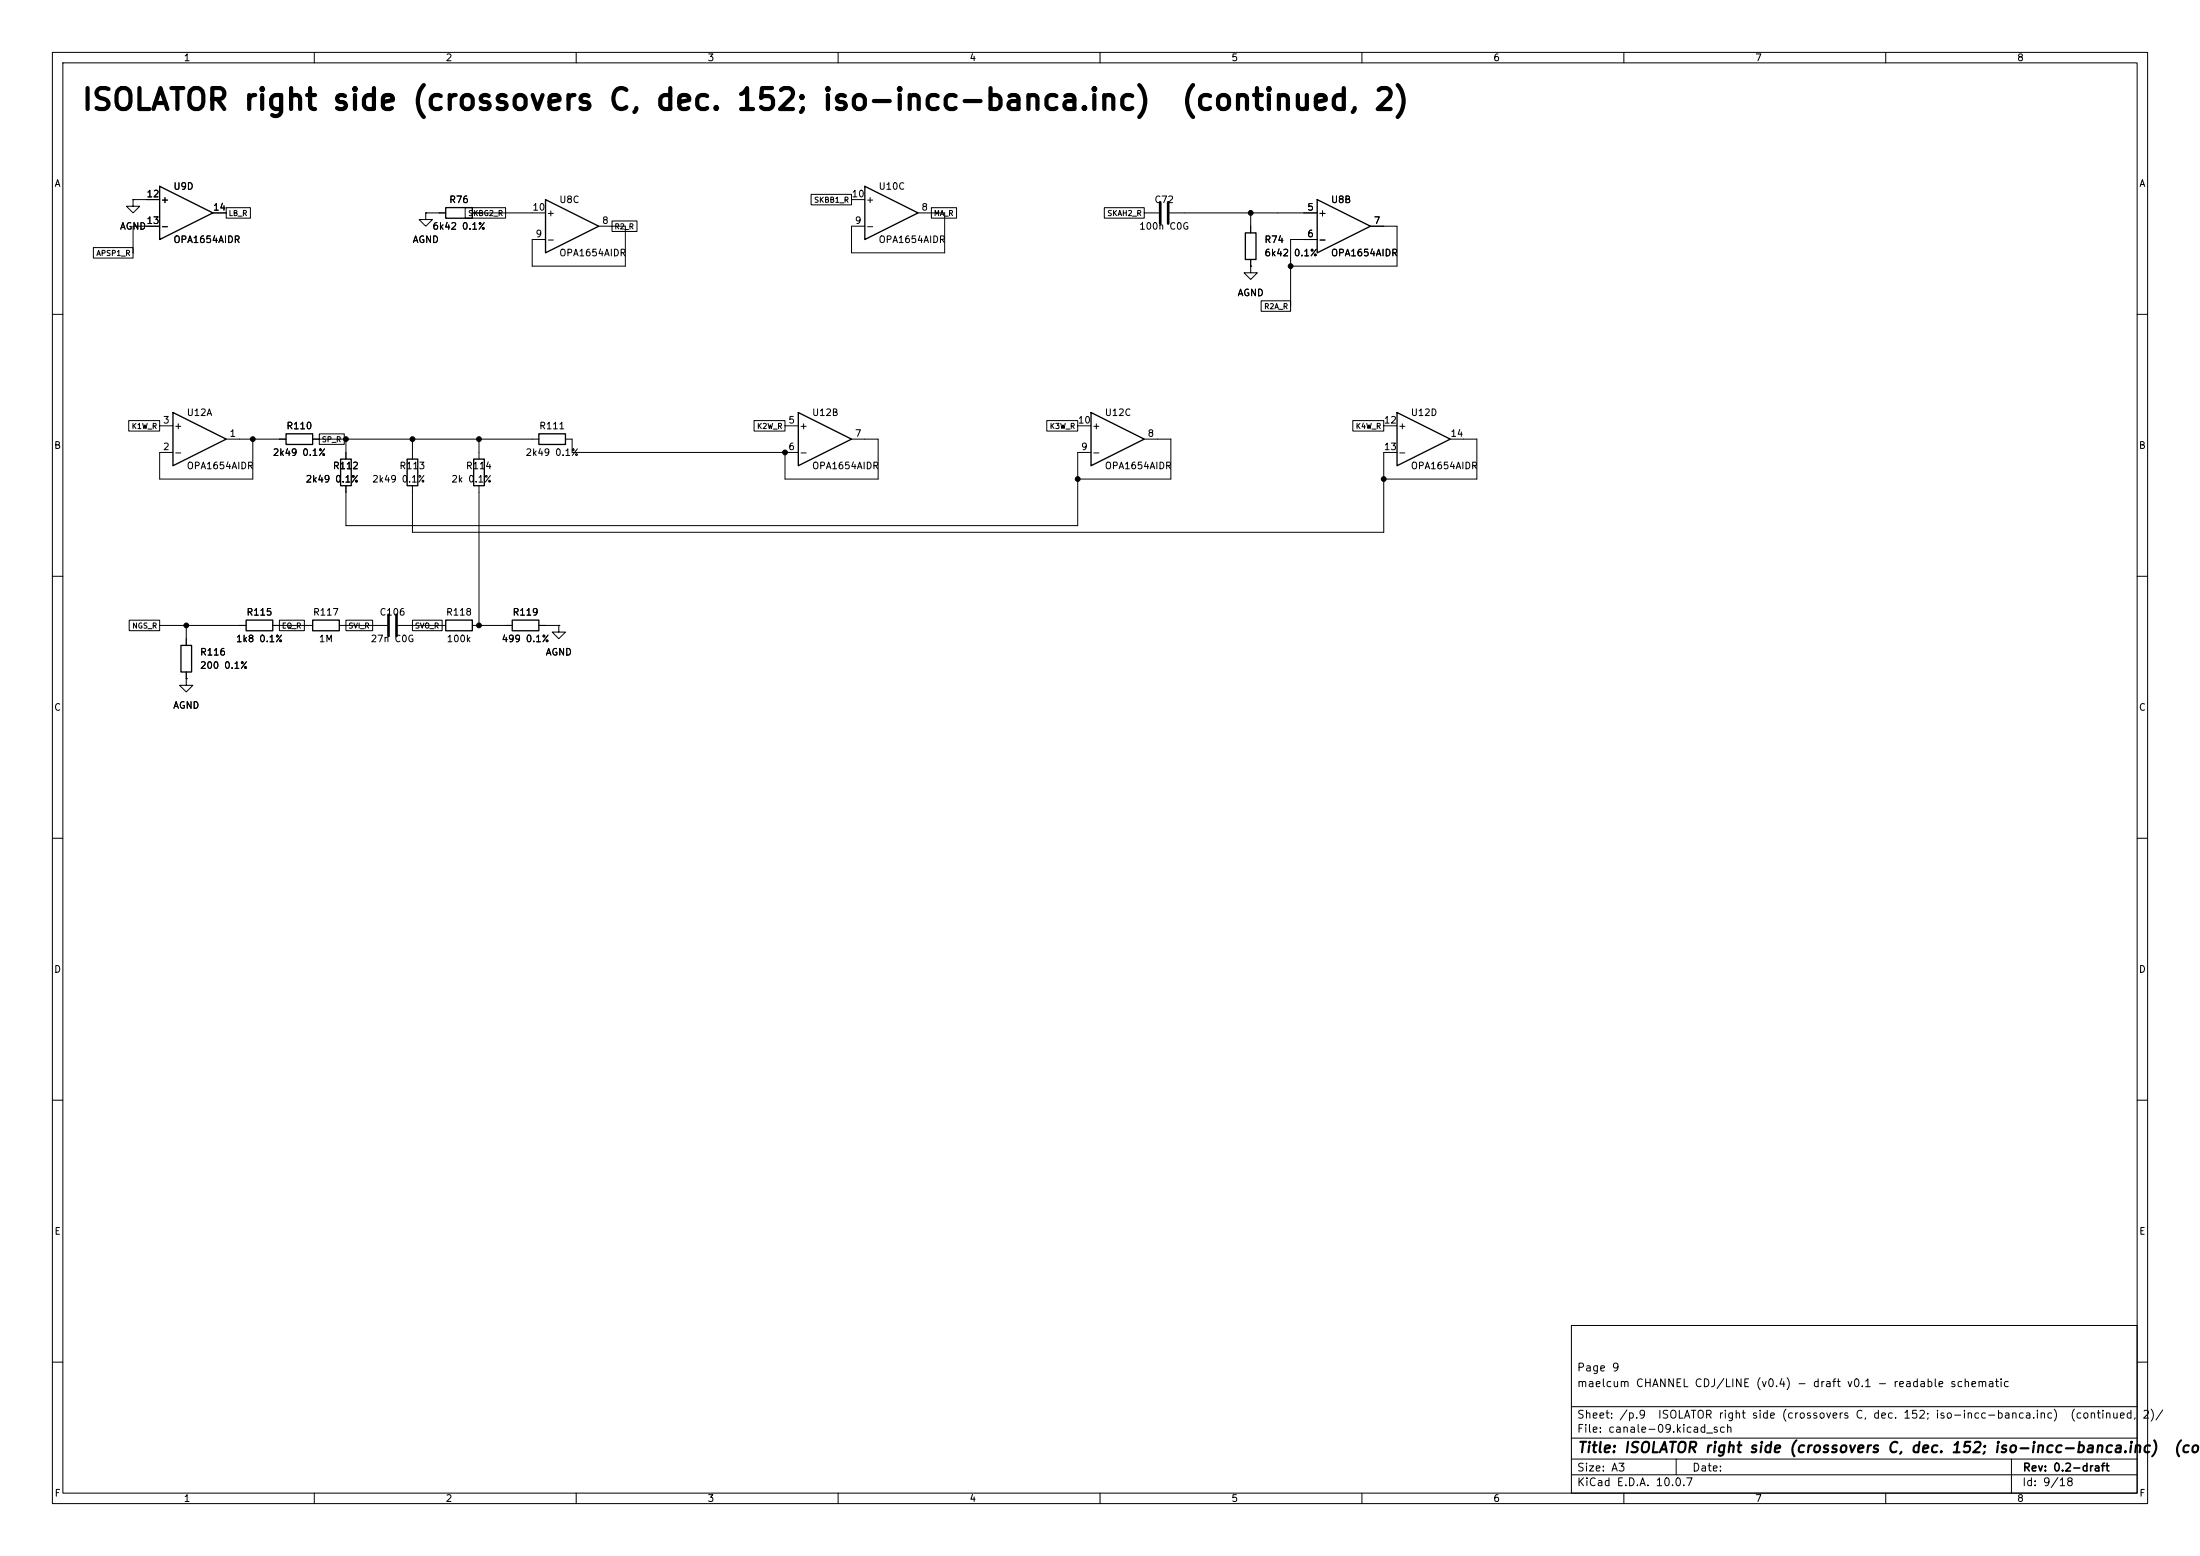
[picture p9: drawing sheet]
(kicad_sch
 (version 20260101)
 (generator "eeschema")
 (generator_version "10.0")
 (paper "A3")
 (title_block
  (title "ISOLATOR right side (crossovers C, dec. 152; iso-incc-banca.inc)  (continued, 2)")
  (rev "0.2-draft")
  (comment 1 "maelcum CHANNEL CDJ/LINE (v0.4) - draft v0.1 - readable schematic")
  (comment 2 "Page 9"))
 (lib_symbols
  (symbol
   "Amplifier_Operational:TL074"
   (pin_names
    (offset 0.127)) (exclude_from_sim no) (in_bom yes) (on_board yes)
   (in_pos_files yes)
   (duplicate_pin_numbers_are_jumpers no)
   (property
    "Reference"
    "U" (at 0 5.08 0) (show_name no) (do_not_autoplace no) (effects (font (size 1.27 1.27)) (justify left)))
   (property
    "Value"
    "TL074" (at 0 -5.08 0) (show_name no) (do_not_autoplace no) (effects (font (size 1.27 1.27)) (justify left)))
   (property
    "Footprint"
    "" (at -1.27 2.54 0) (show_name no) (do_not_autoplace no) (hide yes) (effects (font (size 1.27 1.27))))
   (property
    "Datasheet"
    "http://www.ti.com/lit/ds/symlink/tl071.pdf" (at 1.27 5.08 0) (show_name no) (do_not_autoplace no) (hide yes) (effects (font (size 1.27 1.27))))
   (property
    "Description"
    "Quad Low-Noise JFET-Input Operational Amplifiers, DIP-14/SOIC-14" (at 0 0 0) (show_name no) (do_not_autoplace no) (hide yes) (effects (font (size 1.27 1.27))))
   (property
    "ki_locked"
    "" (at 0 0 0) (show_name no) (do_not_autoplace no) (effects (font (size 1.27 1.27))))
   (property
    "ki_keywords"
    "quad opamp" (at 0 0 0) (show_name no) (do_not_autoplace no) (hide yes) (effects (font (size 1.27 1.27))))
   (property
    "ki_fp_filters"
    "SOIC*3.9x8.7mm*P1.27mm* DIP*W7.62mm* TSSOP*4.4x5mm*P0.65mm* SSOP*5.3x6.2mm*P0.65mm* MSOP*3x3mm*P0.5mm*" (at 0 0 0) (show_name no) (do_not_autoplace no) (hide yes) (effects (font (size 1.27 1.27))))
   (symbol
    "TL074_1_1"
    (polyline (pts (xy -5.08 5.08) (xy 5.08 0) (xy -5.08 -5.08) (xy -5.08 5.08)) (stroke (width 0.254) (type default)) (fill (type background)))
    (pin
    output
    line (at 7.62 0 180) (length 2.54) (name
    "" (effects (font (size 1.27 1.27)))) (number
    "1" (effects (font (size 1.27 1.27)))))
    (pin
    input
    line (at -7.62 -2.54 0) (length 2.54) (name
    "-" (effects (font (size 1.27 1.27)))) (number
    "2" (effects (font (size 1.27 1.27)))))
    (pin
    input
    line (at -7.62 2.54 0) (length 2.54) (name
    "+" (effects (font (size 1.27 1.27)))) (number
    "3" (effects (font (size 1.27 1.27))))))
   (symbol
    "TL074_2_1"
    (polyline (pts (xy -5.08 5.08) (xy 5.08 0) (xy -5.08 -5.08) (xy -5.08 5.08)) (stroke (width 0.254) (type default)) (fill (type background)))
    (pin
    input
    line (at -7.62 2.54 0) (length 2.54) (name
    "+" (effects (font (size 1.27 1.27)))) (number
    "5" (effects (font (size 1.27 1.27)))))
    (pin
    input
    line (at -7.62 -2.54 0) (length 2.54) (name
    "-" (effects (font (size 1.27 1.27)))) (number
    "6" (effects (font (size 1.27 1.27)))))
    (pin
    output
    line (at 7.62 0 180) (length 2.54) (name
    "" (effects (font (size 1.27 1.27)))) (number
    "7" (effects (font (size 1.27 1.27))))))
   (symbol
    "TL074_3_1"
    (polyline (pts (xy -5.08 5.08) (xy 5.08 0) (xy -5.08 -5.08) (xy -5.08 5.08)) (stroke (width 0.254) (type default)) (fill (type background)))
    (pin
    output
    line (at 7.62 0 180) (length 2.54) (name
    "" (effects (font (size 1.27 1.27)))) (number
    "8" (effects (font (size 1.27 1.27)))))
    (pin
    input
    line (at -7.62 -2.54 0) (length 2.54) (name
    "-" (effects (font (size 1.27 1.27)))) (number
    "9" (effects (font (size 1.27 1.27)))))
    (pin
    input
    line (at -7.62 2.54 0) (length 2.54) (name
    "+" (effects (font (size 1.27 1.27)))) (number
    "10" (effects (font (size 1.27 1.27))))))
   (symbol
    "TL074_4_1"
    (polyline (pts (xy -5.08 5.08) (xy 5.08 0) (xy -5.08 -5.08) (xy -5.08 5.08)) (stroke (width 0.254) (type default)) (fill (type background)))
    (pin
    input
    line (at -7.62 2.54 0) (length 2.54) (name
    "+" (effects (font (size 1.27 1.27)))) (number
    "12" (effects (font (size 1.27 1.27)))))
    (pin
    input
    line (at -7.62 -2.54 0) (length 2.54) (name
    "-" (effects (font (size 1.27 1.27)))) (number
    "13" (effects (font (size 1.27 1.27)))))
    (pin
    output
    line (at 7.62 0 180) (length 2.54) (name
    "" (effects (font (size 1.27 1.27)))) (number
    "14" (effects (font (size 1.27 1.27))))))
   (symbol
    "TL074_5_1"
    (pin
    power_in
    line (at -2.54 7.62 270) (length 3.81) (name
    "V+" (effects (font (size 1.27 1.27)))) (number
    "4" (effects (font (size 1.27 1.27)))))
    (pin
    power_in
    line (at -2.54 -7.62 90) (length 3.81) (name
    "V-" (effects (font (size 1.27 1.27)))) (number
    "11" (effects (font (size 1.27 1.27))))))
   (embedded_fonts no))
  (symbol
   "power:GND"
   (power global)
   (pin_numbers (hide yes))
   (pin_names
    (offset 0) (hide yes)) (exclude_from_sim no) (in_bom yes) (on_board yes)
   (in_pos_files yes)
   (duplicate_pin_numbers_are_jumpers no)
   (property
    "Reference"
    "#PWR" (at 0 -6.35 0) (show_name no) (do_not_autoplace no) (hide yes) (effects (font (size 1.27 1.27))))
   (property
    "Value"
    "GND" (at 0 -3.81 0) (show_name no) (do_not_autoplace no) (effects (font (size 1.27 1.27))))
   (property
    "Footprint"
    "" (at 0 0 0) (show_name no) (do_not_autoplace no) (hide yes) (effects (font (size 1.27 1.27))))
   (property
    "Datasheet"
    "" (at 0 0 0) (show_name no) (do_not_autoplace no) (hide yes) (effects (font (size 1.27 1.27))))
   (property
    "Description"
    "Power symbol creates a global label with name \"GND\" , ground" (at 0 0 0) (show_name no) (do_not_autoplace no) (hide yes) (effects (font (size 1.27 1.27))))
   (property
    "ki_keywords"
    "global power" (at 0 0 0) (show_name no) (do_not_autoplace no) (hide yes) (effects (font (size 1.27 1.27))))
   (symbol
    "GND_0_1"
    (polyline (pts (xy 0 0) (xy 0 -1.27) (xy 1.27 -1.27) (xy 0 -2.54) (xy -1.27 -1.27) (xy 0 -1.27)) (stroke (width 0) (type default)) (fill (type none))))
   (symbol
    "GND_1_1"
    (pin
    power_in
    line (at 0 0 270) (length 0) (name
    "" (effects (font (size 1.27 1.27)))) (number
    "1" (effects (font (size 1.27 1.27))))))
   (embedded_fonts no))
  (symbol
   "Device:R"
   (pin_numbers (hide yes))
   (pin_names
    (offset 0)) (exclude_from_sim no) (in_bom yes) (on_board yes)
   (in_pos_files yes)
   (duplicate_pin_numbers_are_jumpers no)
   (property
    "Reference"
    "R" (at 2.032 0 90) (show_name no) (do_not_autoplace no) (effects (font (size 1.27 1.27))))
   (property
    "Value"
    "R" (at 0 0 90) (show_name no) (do_not_autoplace no) (effects (font (size 1.27 1.27))))
   (property
    "Footprint"
    "" (at -1.778 0 90) (show_name no) (do_not_autoplace no) (hide yes) (effects (font (size 1.27 1.27))))
   (property
    "Datasheet"
    "" (at 0 0 0) (show_name no) (do_not_autoplace no) (hide yes) (effects (font (size 1.27 1.27))))
   (property
    "Description"
    "Resistor" (at 0 0 0) (show_name no) (do_not_autoplace no) (hide yes) (effects (font (size 1.27 1.27))))
   (property
    "ki_keywords"
    "R res resistor" (at 0 0 0) (show_name no) (do_not_autoplace no) (hide yes) (effects (font (size 1.27 1.27))))
   (property
    "ki_fp_filters"
    "R_*" (at 0 0 0) (show_name no) (do_not_autoplace no) (hide yes) (effects (font (size 1.27 1.27))))
   (symbol
    "R_0_1"
    (rectangle (start -1.016 -2.54) (end 1.016 2.54) (stroke (width 0.254) (type default)) (fill (type none))))
   (symbol
    "R_1_1"
    (pin
    passive
    line (at 0 3.81 270) (length 1.27) (name
    "" (effects (font (size 1.27 1.27)))) (number
    "1" (effects (font (size 1.27 1.27)))))
    (pin
    passive
    line (at 0 -3.81 90) (length 1.27) (name
    "" (effects (font (size 1.27 1.27)))) (number
    "2" (effects (font (size 1.27 1.27))))))
   (embedded_fonts no))
  (symbol
   "Device:C"
   (pin_numbers (hide yes))
   (pin_names
    (offset 0.254)) (exclude_from_sim no) (in_bom yes) (on_board yes)
   (in_pos_files yes)
   (duplicate_pin_numbers_are_jumpers no)
   (property
    "Reference"
    "C" (at 0.635 2.54 0) (show_name no) (do_not_autoplace no) (effects (font (size 1.27 1.27)) (justify left)))
   (property
    "Value"
    "C" (at 0.635 -2.54 0) (show_name no) (do_not_autoplace no) (effects (font (size 1.27 1.27)) (justify left)))
   (property
    "Footprint"
    "" (at 0.9652 -3.81 0) (show_name no) (do_not_autoplace no) (hide yes) (effects (font (size 1.27 1.27))))
   (property
    "Datasheet"
    "" (at 0 0 0) (show_name no) (do_not_autoplace no) (hide yes) (effects (font (size 1.27 1.27))))
   (property
    "Description"
    "Unpolarized capacitor" (at 0 0 0) (show_name no) (do_not_autoplace no) (hide yes) (effects (font (size 1.27 1.27))))
   (property
    "ki_keywords"
    "cap capacitor" (at 0 0 0) (show_name no) (do_not_autoplace no) (hide yes) (effects (font (size 1.27 1.27))))
   (property
    "ki_fp_filters"
    "C_*" (at 0 0 0) (show_name no) (do_not_autoplace no) (hide yes) (effects (font (size 1.27 1.27))))
   (symbol
    "C_0_1"
    (polyline (pts (xy -2.032 0.762) (xy 2.032 0.762)) (stroke (width 0.508) (type default)) (fill (type none)))
    (polyline (pts (xy -2.032 -0.762) (xy 2.032 -0.762)) (stroke (width 0.508) (type default)) (fill (type none))))
   (symbol
    "C_1_1"
    (pin
    passive
    line (at 0 3.81 270) (length 2.794) (name
    "" (effects (font (size 1.27 1.27)))) (number
    "1" (effects (font (size 1.27 1.27)))))
    (pin
    passive
    line (at 0 -3.81 90) (length 2.794) (name
    "" (effects (font (size 1.27 1.27)))) (number
    "2" (effects (font (size 1.27 1.27))))))
   (embedded_fonts no)))
 (text
  "ISOLATOR right side (crossovers C, dec. 152; iso-incc-banca.inc)  (continued, 2)"
  (exclude_from_sim no)
  (at 15.24 21.59 0)
  (effects (font (size 4 4)
    (bold yes)) (justify left bottom)))
 (symbol
  (lib_id "Amplifier_Operational:TL074")
  (at 35.56 40.64 0)
  (unit 4)
  (body_style 1)
  (exclude_from_sim no)
  (in_bom yes)
  (on_board yes)
  (dnp no)
  (property
   "Reference"
   "U9" (at 33.02 35.56 0) (effects (font (size 1.27 1.27)) (justify left)))
  (property
   "Value"
   "OPA1654AIDR" (at 33.02 45.72 0) (effects (font (size 1.27 1.27)) (justify left)))
  (property
   "Footprint"
   "Package_SO:SOIC-14_3.9x8.7mm_P1.27mm" (at 35.56 40.64 0) (effects (font (size 1.27 1.27)) (justify left) (hide yes)))
  (property
   "Datasheet"
   "" (at 35.56 40.64 0) (effects (font (size 1.27 1.27)) (justify left) (hide yes)))
  (property
   "Nota"
   "isolator lato R, sezioni 5-8" (at 35.56 40.64 0) (effects (font (size 1.27 1.27)) (justify left) (hide yes)))
  (pin
   "12")
  (pin
   "13")
  (pin
   "14")
  (instances (project
    "canale" (path
    "/f0c5571b-16e2-51a9-92b3-0eee43c7234d/4105a580-8eba-5b2d-a4bc-bdd425ac3b2e" (reference "U9") (unit 4)))))
 (wire
  (pts (xy 25.4 38.1) (xy 27.94 38.1))
  (stroke (width 0) (type default)))
 (symbol
  (lib_id "power:GND")
  (at 25.4 38.1 0)
  (unit 1)
  (body_style 1)
  (exclude_from_sim no)
  (in_bom yes)
  (on_board yes)
  (dnp no)
  (property
   "Reference"
   "#PWR001" (at 25.4 38.1 0) (effects (font (size 1.27 1.27)) (justify left) (hide yes)))
  (property
   "Value"
   "AGND" (at 25.4 43.18 0) (effects (font (size 1.27 1.27))))
  (property
   "Footprint"
   "" (at 25.4 38.1 0) (effects (font (size 1.27 1.27)) (justify left) (hide yes)))
  (property
   "Datasheet"
   "" (at 25.4 38.1 0) (effects (font (size 1.27 1.27)) (justify left) (hide yes)))
  (pin
   "1")
  (instances (project
    "canale" (path
    "/f0c5571b-16e2-51a9-92b3-0eee43c7234d/4105a580-8eba-5b2d-a4bc-bdd425ac3b2e" (reference "#PWR001") (unit 1)))))
 (wire
  (pts (xy 27.94 43.18) (xy 25.4 43.18))
  (stroke (width 0) (type default)))
 (wire
  (pts (xy 25.4 43.18) (xy 25.4 48.26))
  (stroke (width 0) (type default)))
 (symbol
  (lib_id "Amplifier_Operational:TL074")
  (at 109.22 43.18 0)
  (unit 3)
  (body_style 1)
  (exclude_from_sim no)
  (in_bom yes)
  (on_board yes)
  (dnp no)
  (property
   "Reference"
   "U8" (at 106.68 38.1 0) (effects (font (size 1.27 1.27)) (justify left)))
  (property
   "Value"
   "OPA1654AIDR" (at 106.68 48.26 0) (effects (font (size 1.27 1.27)) (justify left)))
  (property
   "Footprint"
   "Package_SO:SOIC-14_3.9x8.7mm_P1.27mm" (at 109.22 43.18 0) (effects (font (size 1.27 1.27)) (justify left) (hide yes)))
  (property
   "Datasheet"
   "" (at 109.22 43.18 0) (effects (font (size 1.27 1.27)) (justify left) (hide yes)))
  (property
   "Nota"
   "isolator lato R, sezioni 1-4" (at 109.22 43.18 0) (effects (font (size 1.27 1.27)) (justify left) (hide yes)))
  (pin
   "8")
  (pin
   "9")
  (pin
   "10")
  (instances (project
    "canale" (path
    "/f0c5571b-16e2-51a9-92b3-0eee43c7234d/4105a580-8eba-5b2d-a4bc-bdd425ac3b2e" (reference "U8") (unit 3)))))
 (wire
  (pts (xy 101.6 40.64) (xy 96.52 40.64))
  (stroke (width 0) (type default)))
 (symbol
  (lib_id "Device:R")
  (at 87.63 40.64 270)
  (unit 1)
  (body_style 1)
  (exclude_from_sim no)
  (in_bom yes)
  (on_board yes)
  (dnp no)
  (property
   "Reference"
   "R76" (at 87.63 38.1 90) (effects (font (size 1.27 1.27))))
  (property
   "Value"
   "6k42 0.1%" (at 87.63 43.18 90) (effects (font (size 1.27 1.27))))
  (property
   "Footprint"
   "Resistor_SMD:R_0805_2012Metric" (at 87.63 40.64 0) (effects (font (size 1.27 1.27)) (justify left) (hide yes)))
  (property
   "Datasheet"
   "" (at 87.63 40.64 0) (effects (font (size 1.27 1.27)) (justify left) (hide yes)))
  (pin
   "1")
  (pin
   "2")
  (instances (project
    "canale" (path
    "/f0c5571b-16e2-51a9-92b3-0eee43c7234d/4105a580-8eba-5b2d-a4bc-bdd425ac3b2e" (reference "R76") (unit 1)))))
 (wire
  (pts (xy 96.52 40.64) (xy 91.44 40.64))
  (stroke (width 0) (type default)))
 (wire
  (pts (xy 81.28 40.64) (xy 83.82 40.64))
  (stroke (width 0) (type default)))
 (symbol
  (lib_id "power:GND")
  (at 81.28 40.64 0)
  (unit 1)
  (body_style 1)
  (exclude_from_sim no)
  (in_bom yes)
  (on_board yes)
  (dnp no)
  (property
   "Reference"
   "#PWR002" (at 81.28 40.64 0) (effects (font (size 1.27 1.27)) (justify left) (hide yes)))
  (property
   "Value"
   "AGND" (at 81.28 45.72 0) (effects (font (size 1.27 1.27))))
  (property
   "Footprint"
   "" (at 81.28 40.64 0) (effects (font (size 1.27 1.27)) (justify left) (hide yes)))
  (property
   "Datasheet"
   "" (at 81.28 40.64 0) (effects (font (size 1.27 1.27)) (justify left) (hide yes)))
  (pin
   "1")
  (instances (project
    "canale" (path
    "/f0c5571b-16e2-51a9-92b3-0eee43c7234d/4105a580-8eba-5b2d-a4bc-bdd425ac3b2e" (reference "#PWR002") (unit 1)))))
 (symbol
  (lib_id "Amplifier_Operational:TL074")
  (at 170.18 40.64 0)
  (unit 3)
  (body_style 1)
  (exclude_from_sim no)
  (in_bom yes)
  (on_board yes)
  (dnp no)
  (property
   "Reference"
   "U10" (at 167.64 35.56 0) (effects (font (size 1.27 1.27)) (justify left)))
  (property
   "Value"
   "OPA1654AIDR" (at 167.64 45.72 0) (effects (font (size 1.27 1.27)) (justify left)))
  (property
   "Footprint"
   "Package_SO:SOIC-14_3.9x8.7mm_P1.27mm" (at 170.18 40.64 0) (effects (font (size 1.27 1.27)) (justify left) (hide yes)))
  (property
   "Datasheet"
   "" (at 170.18 40.64 0) (effects (font (size 1.27 1.27)) (justify left) (hide yes)))
  (property
   "Nota"
   "isolator lato R, sezioni 9-12" (at 170.18 40.64 0) (effects (font (size 1.27 1.27)) (justify left) (hide yes)))
  (pin
   "8")
  (pin
   "9")
  (pin
   "10")
  (instances (project
    "canale" (path
    "/f0c5571b-16e2-51a9-92b3-0eee43c7234d/4105a580-8eba-5b2d-a4bc-bdd425ac3b2e" (reference "U10") (unit 3)))))
 (symbol
  (lib_id "Amplifier_Operational:TL074")
  (at 256.54 43.18 0)
  (unit 2)
  (body_style 1)
  (exclude_from_sim no)
  (in_bom yes)
  (on_board yes)
  (dnp no)
  (property
   "Reference"
   "U8" (at 254 38.1 0) (effects (font (size 1.27 1.27)) (justify left)))
  (property
   "Value"
   "OPA1654AIDR" (at 254 48.26 0) (effects (font (size 1.27 1.27)) (justify left)))
  (property
   "Footprint"
   "Package_SO:SOIC-14_3.9x8.7mm_P1.27mm" (at 256.54 43.18 0) (effects (font (size 1.27 1.27)) (justify left) (hide yes)))
  (property
   "Datasheet"
   "" (at 256.54 43.18 0) (effects (font (size 1.27 1.27)) (justify left) (hide yes)))
  (property
   "Nota"
   "isolator lato R, sezioni 1-4" (at 256.54 43.18 0) (effects (font (size 1.27 1.27)) (justify left) (hide yes)))
  (pin
   "5")
  (pin
   "6")
  (pin
   "7")
  (instances (project
    "canale" (path
    "/f0c5571b-16e2-51a9-92b3-0eee43c7234d/4105a580-8eba-5b2d-a4bc-bdd425ac3b2e" (reference "U8") (unit 2)))))
 (wire
  (pts (xy 248.92 40.64) (xy 243.84 40.64))
  (stroke (width 0) (type default)))
 (symbol
  (lib_id "Device:R")
  (at 238.76 46.99 0)
  (unit 1)
  (body_style 1)
  (exclude_from_sim no)
  (in_bom yes)
  (on_board yes)
  (dnp no)
  (property
   "Reference"
   "R74" (at 241.3 45.72 0) (effects (font (size 1.27 1.27)) (justify left)))
  (property
   "Value"
   "6k42 0.1%" (at 241.3 48.26 0) (effects (font (size 1.27 1.27)) (justify left)))
  (property
   "Footprint"
   "Resistor_SMD:R_0805_2012Metric" (at 238.76 46.99 0) (effects (font (size 1.27 1.27)) (justify left) (hide yes)))
  (property
   "Datasheet"
   "" (at 238.76 46.99 0) (effects (font (size 1.27 1.27)) (justify left) (hide yes)))
  (pin
   "1")
  (pin
   "2")
  (instances (project
    "canale" (path
    "/f0c5571b-16e2-51a9-92b3-0eee43c7234d/4105a580-8eba-5b2d-a4bc-bdd425ac3b2e" (reference "R74") (unit 1)))))
 (symbol
  (lib_id "Device:C")
  (at 222.25 40.64 90)
  (unit 1)
  (body_style 1)
  (exclude_from_sim no)
  (in_bom yes)
  (on_board yes)
  (dnp no)
  (property
   "Reference"
   "C72" (at 222.25 38.1 90) (effects (font (size 1.27 1.27))))
  (property
   "Value"
   "100n C0G" (at 222.25 43.18 90) (effects (font (size 1.27 1.27))))
  (property
   "Footprint"
   "Capacitor_SMD:C_1210_3225Metric" (at 222.25 40.64 0) (effects (font (size 1.27 1.27)) (justify left) (hide yes)))
  (property
   "Datasheet"
   "" (at 222.25 40.64 0) (effects (font (size 1.27 1.27)) (justify left) (hide yes)))
  (pin
   "1")
  (pin
   "2")
  (instances (project
    "canale" (path
    "/f0c5571b-16e2-51a9-92b3-0eee43c7234d/4105a580-8eba-5b2d-a4bc-bdd425ac3b2e" (reference "C72") (unit 1)))))
 (wire
  (pts (xy 243.84 40.64) (xy 238.76 40.64))
  (stroke (width 0) (type default)))
 (wire
  (pts (xy 238.76 40.64) (xy 238.76 43.18))
  (stroke (width 0) (type default)))
 (wire
  (pts (xy 238.76 40.64) (xy 226.06 40.64))
  (stroke (width 0) (type default)))
 (junction
  (at 238.76 40.64)
  (diameter 0)
  (color 0 0 0 0))
 (symbol
  (lib_id "power:GND")
  (at 238.76 50.8 0)
  (unit 1)
  (body_style 1)
  (exclude_from_sim no)
  (in_bom yes)
  (on_board yes)
  (dnp no)
  (property
   "Reference"
   "#PWR003" (at 238.76 50.8 0) (effects (font (size 1.27 1.27)) (justify left) (hide yes)))
  (property
   "Value"
   "AGND" (at 238.76 55.88 0) (effects (font (size 1.27 1.27))))
  (property
   "Footprint"
   "" (at 238.76 50.8 0) (effects (font (size 1.27 1.27)) (justify left) (hide yes)))
  (property
   "Datasheet"
   "" (at 238.76 50.8 0) (effects (font (size 1.27 1.27)) (justify left) (hide yes)))
  (pin
   "1")
  (instances (project
    "canale" (path
    "/f0c5571b-16e2-51a9-92b3-0eee43c7234d/4105a580-8eba-5b2d-a4bc-bdd425ac3b2e" (reference "#PWR003") (unit 1)))))
 (wire
  (pts (xy 248.92 45.72) (xy 246.38 45.72))
  (stroke (width 0) (type default)))
 (wire
  (pts (xy 246.38 45.72) (xy 246.38 58.42))
  (stroke (width 0) (type default)))
 (symbol
  (lib_id "Amplifier_Operational:TL074")
  (at 38.1 83.82 0)
  (unit 1)
  (body_style 1)
  (exclude_from_sim no)
  (in_bom yes)
  (on_board yes)
  (dnp no)
  (property
   "Reference"
   "U12" (at 35.56 78.74 0) (effects (font (size 1.27 1.27)) (justify left)))
  (property
   "Value"
   "OPA1654AIDR" (at 35.56 88.9 0) (effects (font (size 1.27 1.27)) (justify left)))
  (property
   "Footprint"
   "Package_SO:SOIC-14_3.9x8.7mm_P1.27mm" (at 38.1 83.82 0) (effects (font (size 1.27 1.27)) (justify left) (hide yes)))
  (property
   "Datasheet"
   "" (at 38.1 83.82 0) (effects (font (size 1.27 1.27)) (justify left) (hide yes)))
  (property
   "Nota"
   "isolator lato R, sezioni 17-20" (at 38.1 83.82 0) (effects (font (size 1.27 1.27)) (justify left) (hide yes)))
  (pin
   "1")
  (pin
   "2")
  (pin
   "3")
  (instances (project
    "canale" (path
    "/f0c5571b-16e2-51a9-92b3-0eee43c7234d/4105a580-8eba-5b2d-a4bc-bdd425ac3b2e" (reference "U12") (unit 1)))))
 (wire
  (pts (xy 45.72 83.82) (xy 48.26 83.82))
  (stroke (width 0) (type default)))
 (symbol
  (lib_id "Device:R")
  (at 57.15 83.82 90)
  (unit 1)
  (body_style 1)
  (exclude_from_sim no)
  (in_bom yes)
  (on_board yes)
  (dnp no)
  (property
   "Reference"
   "R110" (at 57.15 81.28 90) (effects (font (size 1.27 1.27))))
  (property
   "Value"
   "2k49 0.1%" (at 57.15 86.36 90) (effects (font (size 1.27 1.27))))
  (property
   "Footprint"
   "Resistor_SMD:R_0805_2012Metric" (at 57.15 83.82 0) (effects (font (size 1.27 1.27)) (justify left) (hide yes)))
  (property
   "Datasheet"
   "" (at 57.15 83.82 0) (effects (font (size 1.27 1.27)) (justify left) (hide yes)))
  (pin
   "1")
  (pin
   "2")
  (instances (project
    "canale" (path
    "/f0c5571b-16e2-51a9-92b3-0eee43c7234d/4105a580-8eba-5b2d-a4bc-bdd425ac3b2e" (reference "R110") (unit 1)))))
 (symbol
  (lib_id "Device:R")
  (at 66.04 90.17 180)
  (unit 1)
  (body_style 1)
  (exclude_from_sim no)
  (in_bom yes)
  (on_board yes)
  (dnp no)
  (property
   "Reference"
   "R112" (at 68.58 88.9 0) (effects (font (size 1.27 1.27)) (justify left)))
  (property
   "Value"
   "2k49 0.1%" (at 68.58 91.44 0) (effects (font (size 1.27 1.27)) (justify left)))
  (property
   "Footprint"
   "Resistor_SMD:R_0805_2012Metric" (at 66.04 90.17 0) (effects (font (size 1.27 1.27)) (justify left) (hide yes)))
  (property
   "Datasheet"
   "" (at 66.04 90.17 0) (effects (font (size 1.27 1.27)) (justify left) (hide yes)))
  (pin
   "1")
  (pin
   "2")
  (instances (project
    "canale" (path
    "/f0c5571b-16e2-51a9-92b3-0eee43c7234d/4105a580-8eba-5b2d-a4bc-bdd425ac3b2e" (reference "R112") (unit 1)))))
 (symbol
  (lib_id "Device:R")
  (at 78.74 90.17 180)
  (unit 1)
  (body_style 1)
  (exclude_from_sim no)
  (in_bom yes)
  (on_board yes)
  (dnp no)
  (property
   "Reference"
   "R113" (at 81.28 88.9 0) (effects (font (size 1.27 1.27)) (justify left)))
  (property
   "Value"
   "2k49 0.1%" (at 81.28 91.44 0) (effects (font (size 1.27 1.27)) (justify left)))
  (property
   "Footprint"
   "Resistor_SMD:R_0805_2012Metric" (at 78.74 90.17 0) (effects (font (size 1.27 1.27)) (justify left) (hide yes)))
  (property
   "Datasheet"
   "" (at 78.74 90.17 0) (effects (font (size 1.27 1.27)) (justify left) (hide yes)))
  (pin
   "1")
  (pin
   "2")
  (instances (project
    "canale" (path
    "/f0c5571b-16e2-51a9-92b3-0eee43c7234d/4105a580-8eba-5b2d-a4bc-bdd425ac3b2e" (reference "R113") (unit 1)))))
 (symbol
  (lib_id "Device:R")
  (at 91.44 90.17 180)
  (unit 1)
  (body_style 1)
  (exclude_from_sim no)
  (in_bom yes)
  (on_board yes)
  (dnp no)
  (property
   "Reference"
   "R114" (at 93.98 88.9 0) (effects (font (size 1.27 1.27)) (justify left)))
  (property
   "Value"
   "2k 0.1%" (at 93.98 91.44 0) (effects (font (size 1.27 1.27)) (justify left)))
  (property
   "Footprint"
   "Resistor_SMD:R_0805_2012Metric" (at 91.44 90.17 0) (effects (font (size 1.27 1.27)) (justify left) (hide yes)))
  (property
   "Datasheet"
   "" (at 91.44 90.17 0) (effects (font (size 1.27 1.27)) (justify left) (hide yes)))
  (property
   "Nota"
   "ramo del servo" (at 91.44 90.17 0) (effects (font (size 1.27 1.27)) (justify left) (hide yes)))
  (pin
   "1")
  (pin
   "2")
  (instances (project
    "canale" (path
    "/f0c5571b-16e2-51a9-92b3-0eee43c7234d/4105a580-8eba-5b2d-a4bc-bdd425ac3b2e" (reference "R114") (unit 1)))))
 (symbol
  (lib_id "Device:R")
  (at 105.41 83.82 270)
  (unit 1)
  (body_style 1)
  (exclude_from_sim no)
  (in_bom yes)
  (on_board yes)
  (dnp no)
  (property
   "Reference"
   "R111" (at 105.41 81.28 90) (effects (font (size 1.27 1.27))))
  (property
   "Value"
   "2k49 0.1%" (at 105.41 86.36 90) (effects (font (size 1.27 1.27))))
  (property
   "Footprint"
   "Resistor_SMD:R_0805_2012Metric" (at 105.41 83.82 0) (effects (font (size 1.27 1.27)) (justify left) (hide yes)))
  (property
   "Datasheet"
   "" (at 105.41 83.82 0) (effects (font (size 1.27 1.27)) (justify left) (hide yes)))
  (pin
   "1")
  (pin
   "2")
  (instances (project
    "canale" (path
    "/f0c5571b-16e2-51a9-92b3-0eee43c7234d/4105a580-8eba-5b2d-a4bc-bdd425ac3b2e" (reference "R111") (unit 1)))))
 (wire
  (pts (xy 48.26 83.82) (xy 53.34 83.82))
  (stroke (width 0) (type default)))
 (wire
  (pts (xy 60.96 83.82) (xy 66.04 83.82))
  (stroke (width 0) (type default)))
 (wire
  (pts (xy 66.04 83.82) (xy 66.04 86.36))
  (stroke (width 0) (type default)))
 (wire
  (pts (xy 66.04 83.82) (xy 78.74 83.82))
  (stroke (width 0) (type default)))
 (wire
  (pts (xy 78.74 83.82) (xy 78.74 86.36))
  (stroke (width 0) (type default)))
 (wire
  (pts (xy 78.74 83.82) (xy 91.44 83.82))
  (stroke (width 0) (type default)))
 (wire
  (pts (xy 91.44 83.82) (xy 91.44 86.36))
  (stroke (width 0) (type default)))
 (wire
  (pts (xy 91.44 83.82) (xy 101.6 83.82))
  (stroke (width 0) (type default)))
 (junction
  (at 66.04 83.82)
  (diameter 0)
  (color 0 0 0 0))
 (junction
  (at 78.74 83.82)
  (diameter 0)
  (color 0 0 0 0))
 (junction
  (at 91.44 83.82)
  (diameter 0)
  (color 0 0 0 0))
 (symbol
  (lib_id "Amplifier_Operational:TL074")
  (at 157.48 83.82 0)
  (unit 2)
  (body_style 1)
  (exclude_from_sim no)
  (in_bom yes)
  (on_board yes)
  (dnp no)
  (property
   "Reference"
   "U12" (at 154.94 78.74 0) (effects (font (size 1.27 1.27)) (justify left)))
  (property
   "Value"
   "OPA1654AIDR" (at 154.94 88.9 0) (effects (font (size 1.27 1.27)) (justify left)))
  (property
   "Footprint"
   "Package_SO:SOIC-14_3.9x8.7mm_P1.27mm" (at 157.48 83.82 0) (effects (font (size 1.27 1.27)) (justify left) (hide yes)))
  (property
   "Datasheet"
   "" (at 157.48 83.82 0) (effects (font (size 1.27 1.27)) (justify left) (hide yes)))
  (property
   "Nota"
   "isolator lato R, sezioni 17-20" (at 157.48 83.82 0) (effects (font (size 1.27 1.27)) (justify left) (hide yes)))
  (pin
   "5")
  (pin
   "6")
  (pin
   "7")
  (instances (project
    "canale" (path
    "/f0c5571b-16e2-51a9-92b3-0eee43c7234d/4105a580-8eba-5b2d-a4bc-bdd425ac3b2e" (reference "U12") (unit 2)))))
 (symbol
  (lib_id "Amplifier_Operational:TL074")
  (at 213.36 83.82 0)
  (unit 3)
  (body_style 1)
  (exclude_from_sim no)
  (in_bom yes)
  (on_board yes)
  (dnp no)
  (property
   "Reference"
   "U12" (at 210.82 78.74 0) (effects (font (size 1.27 1.27)) (justify left)))
  (property
   "Value"
   "OPA1654AIDR" (at 210.82 88.9 0) (effects (font (size 1.27 1.27)) (justify left)))
  (property
   "Footprint"
   "Package_SO:SOIC-14_3.9x8.7mm_P1.27mm" (at 213.36 83.82 0) (effects (font (size 1.27 1.27)) (justify left) (hide yes)))
  (property
   "Datasheet"
   "" (at 213.36 83.82 0) (effects (font (size 1.27 1.27)) (justify left) (hide yes)))
  (property
   "Nota"
   "isolator lato R, sezioni 17-20" (at 213.36 83.82 0) (effects (font (size 1.27 1.27)) (justify left) (hide yes)))
  (pin
   "8")
  (pin
   "9")
  (pin
   "10")
  (instances (project
    "canale" (path
    "/f0c5571b-16e2-51a9-92b3-0eee43c7234d/4105a580-8eba-5b2d-a4bc-bdd425ac3b2e" (reference "U12") (unit 3)))))
 (symbol
  (lib_id "Amplifier_Operational:TL074")
  (at 271.78 83.82 0)
  (unit 4)
  (body_style 1)
  (exclude_from_sim no)
  (in_bom yes)
  (on_board yes)
  (dnp no)
  (property
   "Reference"
   "U12" (at 269.24 78.74 0) (effects (font (size 1.27 1.27)) (justify left)))
  (property
   "Value"
   "OPA1654AIDR" (at 269.24 88.9 0) (effects (font (size 1.27 1.27)) (justify left)))
  (property
   "Footprint"
   "Package_SO:SOIC-14_3.9x8.7mm_P1.27mm" (at 271.78 83.82 0) (effects (font (size 1.27 1.27)) (justify left) (hide yes)))
  (property
   "Datasheet"
   "" (at 271.78 83.82 0) (effects (font (size 1.27 1.27)) (justify left) (hide yes)))
  (property
   "Nota"
   "isolator lato R, sezioni 17-20" (at 271.78 83.82 0) (effects (font (size 1.27 1.27)) (justify left) (hide yes)))
  (pin
   "12")
  (pin
   "13")
  (pin
   "14")
  (instances (project
    "canale" (path
    "/f0c5571b-16e2-51a9-92b3-0eee43c7234d/4105a580-8eba-5b2d-a4bc-bdd425ac3b2e" (reference "U12") (unit 4)))))
 (symbol
  (lib_id "Device:R")
  (at 35.56 125.73 0)
  (unit 1)
  (body_style 1)
  (exclude_from_sim no)
  (in_bom yes)
  (on_board yes)
  (dnp no)
  (property
   "Reference"
   "R116" (at 38.1 124.46 0) (effects (font (size 1.27 1.27)) (justify left)))
  (property
   "Value"
   "200 0.1%" (at 38.1 127 0) (effects (font (size 1.27 1.27)) (justify left)))
  (property
   "Footprint"
   "Resistor_SMD:R_0805_2012Metric" (at 35.56 125.73 0) (effects (font (size 1.27 1.27)) (justify left) (hide yes)))
  (property
   "Datasheet"
   "" (at 35.56 125.73 0) (effects (font (size 1.27 1.27)) (justify left) (hide yes)))
  (pin
   "1")
  (pin
   "2")
  (instances (project
    "canale" (path
    "/f0c5571b-16e2-51a9-92b3-0eee43c7234d/4105a580-8eba-5b2d-a4bc-bdd425ac3b2e" (reference "R116") (unit 1)))))
 (symbol
  (lib_id "Device:R")
  (at 49.53 119.38 90)
  (unit 1)
  (body_style 1)
  (exclude_from_sim no)
  (in_bom yes)
  (on_board yes)
  (dnp no)
  (property
   "Reference"
   "R115" (at 49.53 116.84 90) (effects (font (size 1.27 1.27))))
  (property
   "Value"
   "1k8 0.1%" (at 49.53 121.92 90) (effects (font (size 1.27 1.27))))
  (property
   "Footprint"
   "Resistor_SMD:R_0805_2012Metric" (at 49.53 119.38 0) (effects (font (size 1.27 1.27)) (justify left) (hide yes)))
  (property
   "Datasheet"
   "" (at 49.53 119.38 0) (effects (font (size 1.27 1.27)) (justify left) (hide yes)))
  (pin
   "1")
  (pin
   "2")
  (instances (project
    "canale" (path
    "/f0c5571b-16e2-51a9-92b3-0eee43c7234d/4105a580-8eba-5b2d-a4bc-bdd425ac3b2e" (reference "R115") (unit 1)))))
 (symbol
  (lib_id "Device:R")
  (at 62.23 119.38 90)
  (unit 1)
  (body_style 1)
  (exclude_from_sim no)
  (in_bom yes)
  (on_board yes)
  (dnp no)
  (property
   "Reference"
   "R117" (at 62.23 116.84 90) (effects (font (size 1.27 1.27))))
  (property
   "Value"
   "1M" (at 62.23 121.92 90) (effects (font (size 1.27 1.27))))
  (property
   "Footprint"
   "Resistor_SMD:R_0805_2012Metric" (at 62.23 119.38 0) (effects (font (size 1.27 1.27)) (justify left) (hide yes)))
  (property
   "Datasheet"
   "" (at 62.23 119.38 0) (effects (font (size 1.27 1.27)) (justify left) (hide yes)))
  (pin
   "1")
  (pin
   "2")
  (instances (project
    "canale" (path
    "/f0c5571b-16e2-51a9-92b3-0eee43c7234d/4105a580-8eba-5b2d-a4bc-bdd425ac3b2e" (reference "R117") (unit 1)))))
 (symbol
  (lib_id "Device:C")
  (at 74.93 119.38 90)
  (unit 1)
  (body_style 1)
  (exclude_from_sim no)
  (in_bom yes)
  (on_board yes)
  (dnp no)
  (property
   "Reference"
   "C106" (at 74.93 116.84 90) (effects (font (size 1.27 1.27))))
  (property
   "Value"
   "27n C0G" (at 74.93 121.92 90) (effects (font (size 1.27 1.27))))
  (property
   "Footprint"
   "Capacitor_SMD:C_1206_3216Metric" (at 74.93 119.38 0) (effects (font (size 1.27 1.27)) (justify left) (hide yes)))
  (property
   "Datasheet"
   "" (at 74.93 119.38 0) (effects (font (size 1.27 1.27)) (justify left) (hide yes)))
  (property
   "Nota"
   "integratore 1M/27n" (at 74.93 119.38 0) (effects (font (size 1.27 1.27)) (justify left) (hide yes)))
  (pin
   "1")
  (pin
   "2")
  (instances (project
    "canale" (path
    "/f0c5571b-16e2-51a9-92b3-0eee43c7234d/4105a580-8eba-5b2d-a4bc-bdd425ac3b2e" (reference "C106") (unit 1)))))
 (symbol
  (lib_id "Device:R")
  (at 87.63 119.38 90)
  (unit 1)
  (body_style 1)
  (exclude_from_sim no)
  (in_bom yes)
  (on_board yes)
  (dnp no)
  (property
   "Reference"
   "R118" (at 87.63 116.84 90) (effects (font (size 1.27 1.27))))
  (property
   "Value"
   "100k" (at 87.63 121.92 90) (effects (font (size 1.27 1.27))))
  (property
   "Footprint"
   "Resistor_SMD:R_0805_2012Metric" (at 87.63 119.38 0) (effects (font (size 1.27 1.27)) (justify left) (hide yes)))
  (property
   "Datasheet"
   "" (at 87.63 119.38 0) (effects (font (size 1.27 1.27)) (justify left) (hide yes)))
  (pin
   "1")
  (pin
   "2")
  (instances (project
    "canale" (path
    "/f0c5571b-16e2-51a9-92b3-0eee43c7234d/4105a580-8eba-5b2d-a4bc-bdd425ac3b2e" (reference "R118") (unit 1)))))
 (symbol
  (lib_id "Device:R")
  (at 100.33 119.38 90)
  (unit 1)
  (body_style 1)
  (exclude_from_sim no)
  (in_bom yes)
  (on_board yes)
  (dnp no)
  (property
   "Reference"
   "R119" (at 100.33 116.84 90) (effects (font (size 1.27 1.27))))
  (property
   "Value"
   "499 0.1%" (at 100.33 121.92 90) (effects (font (size 1.27 1.27))))
  (property
   "Footprint"
   "Resistor_SMD:R_0805_2012Metric" (at 100.33 119.38 0) (effects (font (size 1.27 1.27)) (justify left) (hide yes)))
  (property
   "Datasheet"
   "" (at 100.33 119.38 0) (effects (font (size 1.27 1.27)) (justify left) (hide yes)))
  (property
   "Nota"
   "polo 0,058 Hz, corsa +-129 mV" (at 100.33 119.38 0) (effects (font (size 1.27 1.27)) (justify left) (hide yes)))
  (pin
   "1")
  (pin
   "2")
  (instances (project
    "canale" (path
    "/f0c5571b-16e2-51a9-92b3-0eee43c7234d/4105a580-8eba-5b2d-a4bc-bdd425ac3b2e" (reference "R119") (unit 1)))))
 (wire
  (pts (xy 30.48 119.38) (xy 35.56 119.38))
  (stroke (width 0) (type default)))
 (wire
  (pts (xy 35.56 119.38) (xy 35.56 121.92))
  (stroke (width 0) (type default)))
 (wire
  (pts (xy 35.56 119.38) (xy 45.72 119.38))
  (stroke (width 0) (type default)))
 (wire
  (pts (xy 53.34 119.38) (xy 58.42 119.38))
  (stroke (width 0) (type default)))
 (wire
  (pts (xy 66.04 119.38) (xy 71.12 119.38))
  (stroke (width 0) (type default)))
 (wire
  (pts (xy 78.74 119.38) (xy 83.82 119.38))
  (stroke (width 0) (type default)))
 (wire
  (pts (xy 91.44 119.38) (xy 96.52 119.38))
  (stroke (width 0) (type default)))
 (junction
  (at 35.56 119.38)
  (diameter 0)
  (color 0 0 0 0))
 (symbol
  (lib_id "power:GND")
  (at 35.56 129.54 0)
  (unit 1)
  (body_style 1)
  (exclude_from_sim no)
  (in_bom yes)
  (on_board yes)
  (dnp no)
  (property
   "Reference"
   "#PWR004" (at 35.56 129.54 0) (effects (font (size 1.27 1.27)) (justify left) (hide yes)))
  (property
   "Value"
   "AGND" (at 35.56 134.62 0) (effects (font (size 1.27 1.27))))
  (property
   "Footprint"
   "" (at 35.56 129.54 0) (effects (font (size 1.27 1.27)) (justify left) (hide yes)))
  (property
   "Datasheet"
   "" (at 35.56 129.54 0) (effects (font (size 1.27 1.27)) (justify left) (hide yes)))
  (pin
   "1")
  (instances (project
    "canale" (path
    "/f0c5571b-16e2-51a9-92b3-0eee43c7234d/4105a580-8eba-5b2d-a4bc-bdd425ac3b2e" (reference "#PWR004") (unit 1)))))
 (wire
  (pts (xy 104.14 119.38) (xy 106.68 119.38))
  (stroke (width 0) (type default)))
 (symbol
  (lib_id "power:GND")
  (at 106.68 119.38 0)
  (unit 1)
  (body_style 1)
  (exclude_from_sim no)
  (in_bom yes)
  (on_board yes)
  (dnp no)
  (property
   "Reference"
   "#PWR005" (at 106.68 119.38 0) (effects (font (size 1.27 1.27)) (justify left) (hide yes)))
  (property
   "Value"
   "AGND" (at 106.68 124.46 0) (effects (font (size 1.27 1.27))))
  (property
   "Footprint"
   "" (at 106.68 119.38 0) (effects (font (size 1.27 1.27)) (justify left) (hide yes)))
  (property
   "Datasheet"
   "" (at 106.68 119.38 0) (effects (font (size 1.27 1.27)) (justify left) (hide yes)))
  (pin
   "1")
  (instances (project
    "canale" (path
    "/f0c5571b-16e2-51a9-92b3-0eee43c7234d/4105a580-8eba-5b2d-a4bc-bdd425ac3b2e" (reference "#PWR005") (unit 1)))))
 (wire
  (pts (xy 48.26 83.82) (xy 48.26 91.44))
  (stroke (width 0) (type default)))
 (wire
  (pts (xy 48.26 91.44) (xy 30.48 91.44))
  (stroke (width 0) (type default)))
 (wire
  (pts (xy 30.48 91.44) (xy 30.48 86.36))
  (stroke (width 0) (type default)))
 (wire
  (pts (xy 91.44 119.38) (xy 91.44 93.98))
  (stroke (width 0) (type default)))
 (wire
  (pts (xy 109.22 83.82) (xy 109.22 86.36))
  (stroke (width 0) (type default)))
 (wire
  (pts (xy 109.22 86.36) (xy 149.86 86.36))
  (stroke (width 0) (type default)))
 (wire
  (pts (xy 149.86 86.36) (xy 149.86 91.44))
  (stroke (width 0) (type default)))
 (wire
  (pts (xy 149.86 91.44) (xy 167.64 91.44))
  (stroke (width 0) (type default)))
 (wire
  (pts (xy 167.64 91.44) (xy 167.64 83.82))
  (stroke (width 0) (type default)))
 (wire
  (pts (xy 167.64 83.82) (xy 165.1 83.82))
  (stroke (width 0) (type default)))
 (wire
  (pts (xy 66.04 93.98) (xy 66.04 100.33))
  (stroke (width 0) (type default)))
 (wire
  (pts (xy 66.04 100.33) (xy 205.74 100.33))
  (stroke (width 0) (type default)))
 (wire
  (pts (xy 205.74 100.33) (xy 205.74 86.36))
  (stroke (width 0) (type default)))
 (wire
  (pts (xy 205.74 91.44) (xy 223.52 91.44))
  (stroke (width 0) (type default)))
 (wire
  (pts (xy 223.52 91.44) (xy 223.52 83.82))
  (stroke (width 0) (type default)))
 (wire
  (pts (xy 223.52 83.82) (xy 220.98 83.82))
  (stroke (width 0) (type default)))
 (wire
  (pts (xy 279.4 83.82) (xy 281.94 83.82))
  (stroke (width 0) (type default)))
 (wire
  (pts (xy 281.94 83.82) (xy 281.94 91.44))
  (stroke (width 0) (type default)))
 (wire
  (pts (xy 281.94 91.44) (xy 264.16 91.44))
  (stroke (width 0) (type default)))
 (wire
  (pts (xy 264.16 91.44) (xy 264.16 86.36))
  (stroke (width 0) (type default)))
 (wire
  (pts (xy 264.16 91.44) (xy 264.16 101.6))
  (stroke (width 0) (type default)))
 (wire
  (pts (xy 264.16 101.6) (xy 78.74 101.6))
  (stroke (width 0) (type default)))
 (wire
  (pts (xy 78.74 101.6) (xy 78.74 93.98))
  (stroke (width 0) (type default)))
 (wire
  (pts (xy 177.8 40.64) (xy 180.34 40.64))
  (stroke (width 0) (type default)))
 (wire
  (pts (xy 180.34 40.64) (xy 180.34 48.26))
  (stroke (width 0) (type default)))
 (wire
  (pts (xy 180.34 48.26) (xy 162.56 48.26))
  (stroke (width 0) (type default)))
 (wire
  (pts (xy 162.56 48.26) (xy 162.56 43.18))
  (stroke (width 0) (type default)))
 (wire
  (pts (xy 101.6 45.72) (xy 101.6 50.8))
  (stroke (width 0) (type default)))
 (wire
  (pts (xy 101.6 50.8) (xy 119.38 50.8))
  (stroke (width 0) (type default)))
 (wire
  (pts (xy 119.38 50.8) (xy 119.38 43.18))
  (stroke (width 0) (type default)))
 (wire
  (pts (xy 119.38 43.18) (xy 116.84 43.18))
  (stroke (width 0) (type default)))
 (wire
  (pts (xy 246.38 50.8) (xy 266.7 50.8))
  (stroke (width 0) (type default)))
 (wire
  (pts (xy 266.7 50.8) (xy 266.7 43.18))
  (stroke (width 0) (type default)))
 (wire
  (pts (xy 266.7 43.18) (xy 264.16 43.18))
  (stroke (width 0) (type default)))
 (junction
  (at 246.38 50.8)
  (diameter 0)
  (color 0 0 0 0))
 (junction
  (at 91.44 119.38)
  (diameter 0)
  (color 0 0 0 0))
 (junction
  (at 205.74 91.44)
  (diameter 0)
  (color 0 0 0 0))
 (junction
  (at 264.16 91.44)
  (diameter 0)
  (color 0 0 0 0))
 (junction
  (at 48.26 83.82)
  (diameter 0)
  (color 0 0 0 0))
 (junction
  (at 149.86 86.36)
  (diameter 0)
  (color 0 0 0 0))
 (global_label
  "APSP1_R"
  (shape passive)
  (at 25.4 48.26 180)
  (fields_autoplaced yes)
  (effects (font (size 1 1)) (justify right)))
 (global_label
  "LB_R"
  (shape passive)
  (at 43.18 40.64 0)
  (fields_autoplaced yes)
  (effects (font (size 1 1)) (justify left)))
 (global_label
  "R2_R"
  (shape passive)
  (at 116.84 43.18 0)
  (fields_autoplaced yes)
  (effects (font (size 1 1)) (justify left)))
 (global_label
  "SKBG2_R"
  (shape passive)
  (at 96.52 40.64 180)
  (fields_autoplaced yes)
  (effects (font (size 1 1)) (justify right)))
 (global_label
  "MA_R"
  (shape passive)
  (at 177.8 40.64 0)
  (fields_autoplaced yes)
  (effects (font (size 1 1)) (justify left)))
 (global_label
  "SKBB1_R"
  (shape passive)
  (at 162.56 38.1 180)
  (fields_autoplaced yes)
  (effects (font (size 1 1)) (justify right)))
 (global_label
  "SKAH2_R"
  (shape passive)
  (at 218.44 40.64 180)
  (fields_autoplaced yes)
  (effects (font (size 1 1)) (justify right)))
 (global_label
  "R2A_R"
  (shape passive)
  (at 246.38 58.42 180)
  (fields_autoplaced yes)
  (effects (font (size 1 1)) (justify right)))
 (global_label
  "SP_R"
  (shape passive)
  (at 60.96 83.82 0)
  (fields_autoplaced yes)
  (effects (font (size 1 1)) (justify left)))
 (global_label
  "K1W_R"
  (shape passive)
  (at 30.48 81.28 180)
  (fields_autoplaced yes)
  (effects (font (size 1 1)) (justify right)))
 (global_label
  "K2W_R"
  (shape passive)
  (at 149.86 81.28 180)
  (fields_autoplaced yes)
  (effects (font (size 1 1)) (justify right)))
 (global_label
  "K3W_R"
  (shape passive)
  (at 205.74 81.28 180)
  (fields_autoplaced yes)
  (effects (font (size 1 1)) (justify right)))
 (global_label
  "K4W_R"
  (shape passive)
  (at 264.16 81.28 180)
  (fields_autoplaced yes)
  (effects (font (size 1 1)) (justify right)))
 (global_label
  "EQ_R"
  (shape passive)
  (at 53.34 119.38 0)
  (fields_autoplaced yes)
  (effects (font (size 1 1)) (justify left)))
 (global_label
  "SVI_R"
  (shape passive)
  (at 66.04 119.38 0)
  (fields_autoplaced yes)
  (effects (font (size 1 1)) (justify left)))
 (global_label
  "SVO_R"
  (shape passive)
  (at 78.74 119.38 0)
  (fields_autoplaced yes)
  (effects (font (size 1 1)) (justify left)))
 (global_label
  "NGS_R"
  (shape passive)
  (at 30.48 119.38 180)
  (fields_autoplaced yes)
  (effects (font (size 1 1)) (justify right))))
